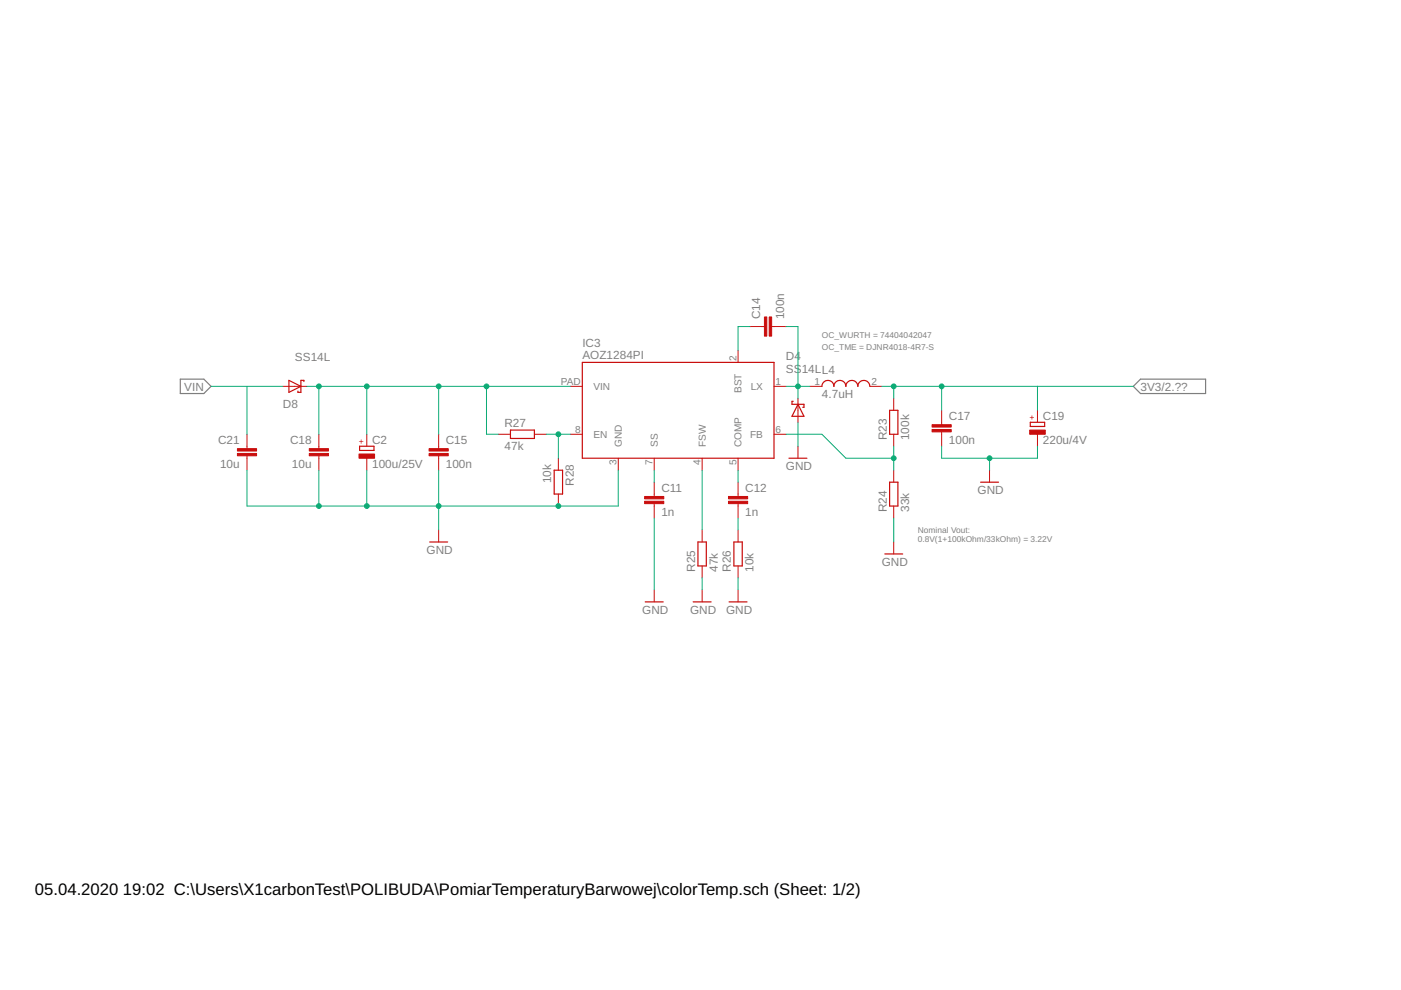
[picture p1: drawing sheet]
<svg xmlns="http://www.w3.org/2000/svg" width="297mm" height="210mm" viewBox="0 0 297 210" stroke-linecap="round" stroke-linejoin="round" font-family="sans-serif">
<path d="M38.2 80.4h5l1.5 1.5-1.5 1.5h-5zM240.3 81.9l1.5-1.5h13.8v3h-13.8z" fill="none" stroke="#808080" stroke-width=".25"/>
<g fill="none" stroke="#c90d0c" stroke-width=".25">
<path d="M123.5 76.8h40.6v20.4h-40.6zM61.3 80.6l2.5 1.3-2.5 1.3zM64.4 80.9v-.3h-.6v2.6h-.6v-.3M76.2 94.6h3.1v.9h-3.1zM108.2 91.2h5.1v1.8h-5.1zM117.5 99.7h1.8v5.1h-1.8zM167.3 97.2h3.8M168.2 85.1h-.3v.6h2.6v.7h-.3M169.2 85.7l1.3 2.6h-2.6zM174.3 81.9a1.27 1.27 0 0 1 1.2-1.2 1.27 1.27 0 0 1 1.3 1.2 1.27 1.27 0 0 1 1.3-1.2 1.27 1.27 0 0 1 1.2 1.2 1.27 1.27 0 0 1 1.3-1.2 1.27 1.27 0 0 1 1.3 1.2 1.27 1.27 0 0 1 1.3-1.2 1.27 1.27 0 0 1 1.2 1.2M188.6 87h1.8v5.1h-1.8zM218.4 89.5h3.1v.9h-3.1z"/>
<path d="M91.1 114.9h3.8M148 114.9h1.8v5.1h-1.8zM155.6 114.9h1.8v5.1h-1.8zM187.6 117.5h3.8M188.6 102.2h1.8v5.1h-1.8zM207.9 102.2h3.8M136.8 127.6h3.8M147 127.6h3.8M154.6 127.6h3.8"/>
</g>
<g fill="#c90d0c" stroke="#c90d0c" stroke-width=".21">
<path d="M76.1 96.3h3.3v.9h-3.3z"/>
<path d="M136.7 106.3h4v.5h-4z"/>
<path d="M136.7 105.3h4v.5h-4z"/>
<path d="M154.5 106.3h4v.5h-4z"/>
<path d="M154.5 105.3h4v.5h-4z"/>
<path d="M163.1 67.2h.5v4.1h-.5z"/>
<path d="M162.1 67.2h.5v4.1h-.5z"/>
<path d="M91 96.1h4v.5h-4z"/>
<path d="M91 95.1h4v.5h-4z"/>
<path d="M197.6 91.1h4.1v.5h-4.1z"/>
<path d="M197.6 90h4.1v.6h-4.1z"/>
<path d="M65.6 96.1h4v.5h-4z"/>
<path d="M65.6 95.1h4v.5h-4z"/>
<path d="M218.3 91.2h3.3v.9h-3.3z"/>
<path d="M50.3 96.1h4.1v.5h-4.1z"/>
<path d="M50.3 95.1h4.1v.5h-4.1z"/>
</g>
<g fill="none" stroke="#c90d0c" stroke-width=".21">
<path d="M156.5 74.3v2.5M159 69.2h3.1M163.6 69.2h3M52.4 92.1v3M52.4 96.6v3.1M60 81.9h5.1M67.6 92.1v3M67.6 96.6v3.1M77.8 92.1v2.5M77.8 97.2v2.5M93 92.1v3M93 96.6v3.1"/>
<path d="M105.7 92.1h2.5M113.3 92.1h2.5M118.4 97.2v2.5M120.9 81.9h2.6M120.9 92.1h2.6M131.1 97.2v2.5M138.7 97.2v2.5M148.9 97.2v2.5M156.5 97.2v2.5M164.1 81.9h2.5M164.1 92.1h2.5M169.2 84.5v5"/>
<path d="M169.2 94.6v2.6M171.7 81.9h2.6M184.4 81.9h2.6M189.5 84.5v2.5M189.5 92.1v2.5M189.5 99.7v2.5M199.6 87v3M199.6 91.6v3M209.8 99.7v2.5M220 87v2.5M220 92.1v2.5M93 112.4v2.5"/>
<path d="M118.4 104.8v2.5M138.7 102.2v3.1M138.7 106.8v3M148.9 112.4v2.5M148.9 120v2.5M156.5 102.2v3.1M156.5 106.8v3M156.5 112.4v2.5M156.5 120v2.5M189.5 107.3v2.5M189.5 114.9v2.6M138.7 125.1v2.5"/>
<path d="M148.9 125.1v2.5M156.5 125.1v2.5"/>
</g>
<g fill="none" stroke="#0dab76" stroke-width=".21">
<path d="M159 69.2h-2.5v5.1M166.6 69.2h2.6v15.3M44.7 81.9h15.3M52.4 99.7v7.6h78.7v-7.6M52.4 81.9v10.2M65.1 81.9h55.8M67.6 81.9v10.2M67.6 99.7v7.6M77.8 81.9v10.2M77.8 99.7v7.6M93 81.9v10.2M93 99.7v12.7"/>
<path d="M103.1 81.9v10.2h2.6M115.8 92.1h5.1M118.4 92.1v5.1M138.7 99.7v2.5M148.9 99.7v12.7M156.5 99.7v2.5M166.6 92.1h7.7l5 5.1h10.2M166.6 81.9h5.1M169.2 89.5v5.1M187 81.9h53.3M189.5 81.9v2.6M189.5 94.6v5.1"/>
<path d="M199.6 81.9v5.1M199.6 94.6v2.6h20.4v-2.6M209.8 97.2v2.5M220 81.9v5.1M138.7 109.8v15.3M156.5 109.8v2.6M189.5 109.8v5.1M148.9 122.5v2.6M156.5 122.5v2.6"/>
</g>
<g fill="#0dab76" stroke="#0dab76" stroke-width=".21">
<circle cx="209.8" cy="97.2" r=".51"/>
<circle cx="93" cy="107.3" r=".51"/>
<circle cx="118.4" cy="107.3" r=".51"/>
<circle cx="67.6" cy="107.3" r=".51"/>
<circle cx="77.8" cy="107.3" r=".51"/>
<circle cx="93" cy="81.9" r=".51"/>
<circle cx="103.1" cy="81.9" r=".51"/>
<circle cx="67.6" cy="81.9" r=".51"/>
<circle cx="77.8" cy="81.9" r=".51"/>
<circle cx="169.2" cy="81.9" r=".51"/>
<circle cx="189.5" cy="97.2" r=".51"/>
<circle cx="118.4" cy="92.1" r=".51"/>
<circle cx="189.5" cy="81.9" r=".51"/>
<circle cx="199.6" cy="81.9" r=".51"/>
</g>
<g font-size="3.5">
<text x="7.4" y="189.8">05.04.2020</text>
<text x="26.1" y="189.8">19:02 C:\Users\X1carbonTest\POLIBUDA\PomiarTemperaturyBarwowej\colorTemp.sch (Sheet: 1/2)</text>
</g>
<g font-size="2.5" fill="#808080">
<text x="161.2" y="67.7" transform="rotate(-90 161.2 67.7)">C14</text>
<text x="166.3" y="67.7" transform="rotate(-90 166.3 67.7)">100n</text>
<text x="62.5" y="76.6">SS14L</text>
<text x="123.5" y="76.1">AOZ1284PI</text>
<text x="123.5" y="73.5">IC3</text>
<text x="166.6" y="76.4">D4</text>
<text x="39.1" y="82.8">VIN</text>
<text x="166.6" y="79.2">SS14LL4</text>
<text x="241.8" y="82.8">3V3/2.??</text>
<text x="60" y="86.5">D8</text>
<text x="174.3" y="84.5">4.7uH</text>
<text x="201.2" y="89.2">C17</text>
<text x="221.1" y="89.1">C19</text>
<text x="46.2" y="94.2">C21</text>
<text x="61.5" y="94.2">C18</text>
<text x="78.9" y="94.1">C2</text>
<text x="94.5" y="94.2">C15</text>
<text x="107" y="95.4">47k</text>
<text x="107" y="90.6">R27</text>
<text x="188" y="93.3" transform="rotate(-90 188 93.3)">R23</text>
<text x="192.8" y="93.3" transform="rotate(-90 192.8 93.3)">100k</text>
<text x="201.2" y="94.2">100n</text>
<text x="221.1" y="94.1">220u/4V</text>
<text x="46.7" y="99.3">10u</text>
<text x="61.9" y="99.3">10u</text>
<text x="78.9" y="99.2">100u/25V</text>
<text x="94.5" y="99.3">100n</text>
<text x="166.6" y="99.7">GND</text>
<text x="116.9" y="102.5" transform="rotate(-90 116.9 102.5)">10k</text>
<text x="121.7" y="103" transform="rotate(-90 121.7 103)">R28</text>
<text x="140.2" y="104.4">C11</text>
<text x="158" y="104.4">C12</text>
<text x="207.3" y="104.8">GND</text>
<text x="140.2" y="109.5">1n</text>
<text x="158" y="109.5">1n</text>
<text x="188" y="108.6" transform="rotate(-90 188 108.6)">R24</text>
<text x="192.8" y="108.6" transform="rotate(-90 192.8 108.6)">33k</text>
<text x="90.5" y="117.5">GND</text>
<text x="187" y="120">GND</text>
<text x="147.4" y="121.3" transform="rotate(-90 147.4 121.3)">R25</text>
<text x="152.2" y="121.3" transform="rotate(-90 152.2 121.3)">47k</text>
<text x="155" y="121.3" transform="rotate(-90 155 121.3)">R26</text>
<text x="159.8" y="121.3" transform="rotate(-90 159.8 121.3)">10k</text>
<text x="136.2" y="130.1">GND</text>
<text x="146.3" y="130.1">GND</text>
<text x="153.9" y="130.1">GND</text>
</g>
<g font-size="2.1" fill="#808080">
<text x="156.1" y="76.5" transform="rotate(-90 156.1 76.5)">2</text>
<text x="118.9" y="81.6">PAD</text>
<text x="125.8" y="82.7">VIN</text>
<text x="157.2" y="83.3" transform="rotate(-90 157.2 83.3)">BST</text>
<text x="159.2" y="82.7">LX</text>
<text x="164.5" y="81.6">1</text>
<text x="172.7" y="81.6">1</text>
<text x="184.8" y="81.6">2</text>
<text x="121.9" y="91.7">8</text>
<text x="125.8" y="92.8">EN</text>
<text x="131.8" y="94.8" transform="rotate(-90 131.8 94.8)">GND</text>
<text x="139.5" y="94.8" transform="rotate(-90 139.5 94.8)">SS</text>
<text x="149.6" y="94.8" transform="rotate(-90 149.6 94.8)">FSW</text>
<text x="157.2" y="94.8" transform="rotate(-90 157.2 94.8)">COMP</text>
<text x="159" y="92.8">FB</text>
<text x="164.5" y="91.7">6</text>
<text x="130.7" y="98.7" transform="rotate(-90 130.7 98.7)">3</text>
<text x="138.4" y="98.7" transform="rotate(-90 138.4 98.7)">7</text>
<text x="148.5" y="98.7" transform="rotate(-90 148.5 98.7)">4</text>
<text x="156.1" y="98.7" transform="rotate(-90 156.1 98.7)">5</text>
</g>
<g font-size="1.8" fill="#808080">
<text x="174.3" y="71.8">OC_WURTH = 74404042047</text>
<text x="174.3" y="74.3">OC_TME = DJNR4018-4R7-S</text>
<text x="194.6" y="113">Nominal Vout:</text>
<text x="194.6" y="114.9">0.8V(1+100kOhm/33kOhm) = 3.22V</text>
</g>
<g font-size="1.8" fill="#c90d0c">
<text x="219.4" y="89.1" transform="rotate(-90 219.4 89.1)">+</text>
<text x="77.2" y="94.2" transform="rotate(-90 77.2 94.2)">+</text>
</g>
</svg>
